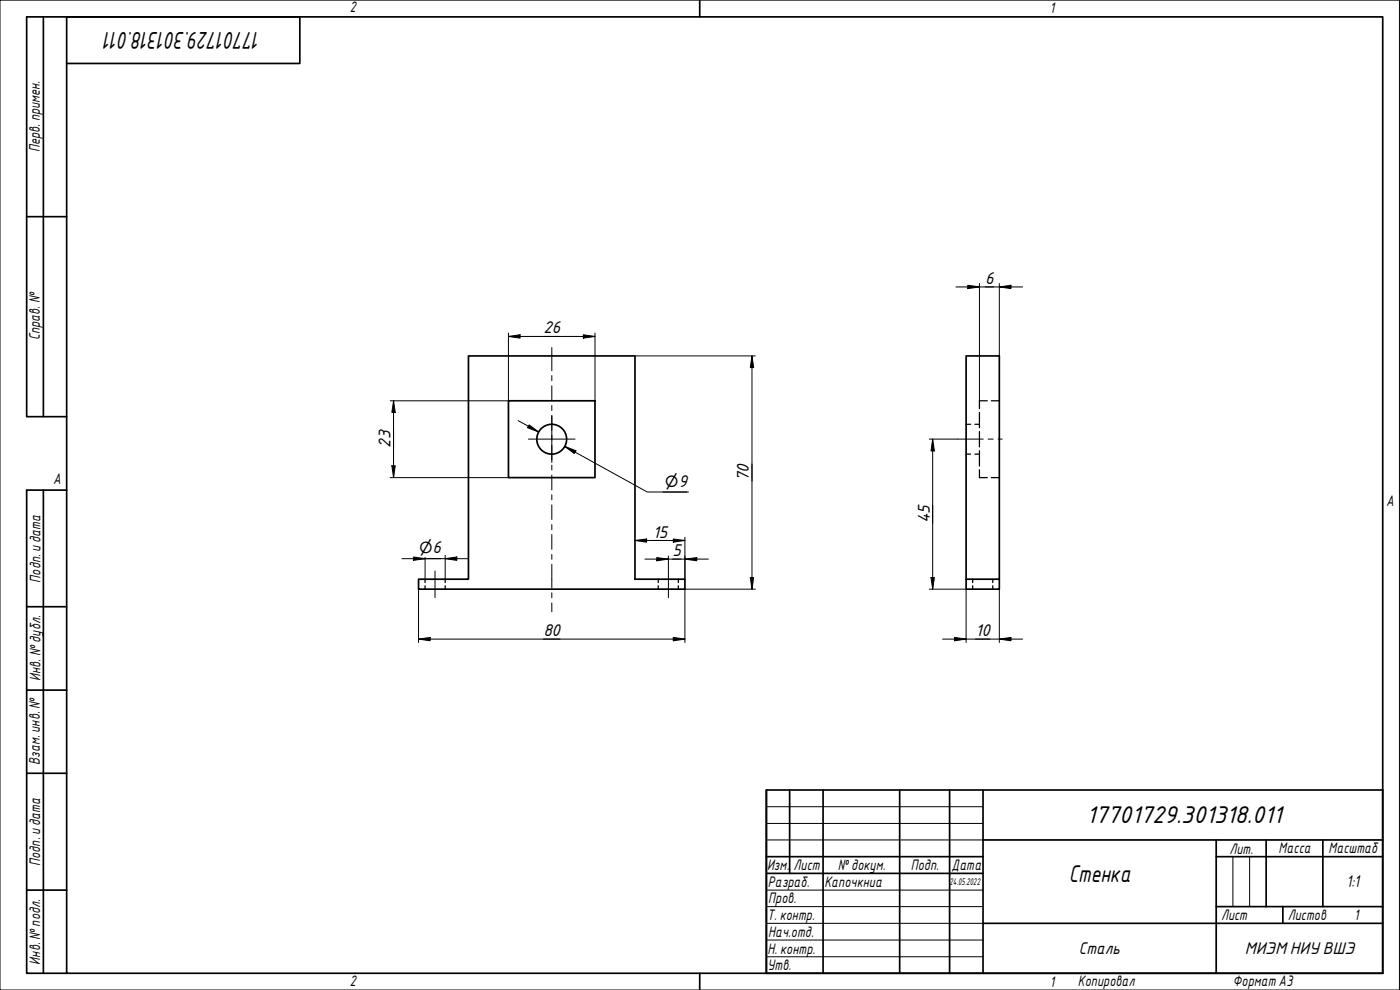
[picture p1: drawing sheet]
<svg xmlns="http://www.w3.org/2000/svg" width="420mm" height="297mm" viewBox="0 0 420 297" stroke-linecap="round" stroke-linejoin="round" font-family="sans-serif">
<g fill="none" stroke="#000" stroke-width=".51">
<path d="M140.6 106.8h50v67h14.9v3h-79.9v-3h15zM152.6 120.3h26v23h-26zM289.9 173.8v-67h10v70h-10v-3h10"/>
<circle cx="165.6" cy="131.8" r="4.5"/>
</g>
<g fill="none" stroke="#000" stroke-width=".38">
<path d="M289.9 127.3h1.4M289.9 136.3h1.4M292.6 127.3h1.3M292.6 136.3h1.3M293.9 123.7v4.6M293.9 129.5v4.6M293.9 135.2v4.6M296.3 120.3h-2.4v2.3M297.5 120.3h2.4M293.9 141v2.3h2.4M297.5 143.3h2.4M127.6 173.8v1"/>
<path d="M127.6 175.8v1M133.6 173.8v1M133.6 175.8v1M197.5 173.8v1M197.5 175.8v1M203.6 173.8v1M203.6 175.8v1M291.9 173.8v1M291.9 175.8v1M297.9 173.8v1M297.9 175.8v1"/>
</g>
<path d="M20 5.1h395v286.9h-395zM210 0v5.1M210 292v5" fill="none" stroke="#000" stroke-width=".51"/>
<path d="M0 0h420v297h-420z" fill="none" stroke="#000" stroke-width=".3"/>
<g fill="none" stroke="#000" stroke-width=".51">
<path d="M230 237h185v55h-185zM237 237v25.1M247 237v55M270 237v55M285 237v55M295 237v55M230 257h65M295 252h120M365 257h50M365 252v40M380 252v20M397 252v20"/>
<path d="M230 262.1h65M295 277h120M365 272h50M385 272v5"/>
</g>
<path d="M230 242h65M230 247.1h65M230 252h65M370 257v15M375 257v15M230 267.1h65M230 272h65M230 277h65M230 282.1h65M230 287.1h65" fill="none" stroke="#000" stroke-width=".3"/>
<path d="M13 5.1v119.9M20 19h70v-13.9h-82v119.9h12M8 65h12M13 147.1v144.9M20 147.1h-12v144.9h12M8 182h12M8 207.1h12M8 232h12M8 267.1h12" fill="none" stroke="#000" stroke-width=".51"/>
<g fill="none" stroke="#000" stroke-width=".3">
<path d="M165.6 104.3v6.9M165.6 112.7v1.5M165.6 115.7v4.4M165.6 121.7v1.5M165.6 124.6v4.5M165.6 130.6v1.5M165.6 133.6v4.4M165.6 139.6v1.4M287.4 131.7h7.7M296.5 131.7h1.6M299.5 131.7h1.3M165.6 142.5v4.5"/>
<path d="M165.6 148.4v1.6M165.6 151.5v4.4M165.6 157.4v1.5M130.6 171.3v8M165.6 160.4v4.4M165.6 166.4v1.4M165.6 169.3v7.1M165.6 177.8v1.6M200.6 171.3v8M165.6 180.9v2.7"/>
</g>
<g fill="none" stroke="#000" stroke-width=".3">
<path d="M152.6 99.9v20.4h-35.5M178.6 99.9v20.4M286.9 86.1h20M290.4 85.6l3.5 .5-3.5 .5zM293.9 85.1v35.2M299.9 86.1l3.5-.5v1zM299.9 85.1v21.7M152.6 101l3.5-.6v1.1zM152.6 101h26M175.1 100.4l3.5 .6-3.5 .5zM190.6 106.8h36.1M225.7 106.8l.5 3.5h-1z"/>
<path d="M225.7 106.8v70M117.6 139.7h1l-.5 3.6zM118.1 120.3l.5 3.4h-1zM118.1 120.3v23M155.5 126.2l6.1 3.4M158.8 127.5l2.8 2.1-3.3-1.3zM169.5 134l3.3 1.2-.5 .9zM172.6 135.6l-3.1-1.6 24.7 13.6h12.4M278.9 131.7h8.5M279.9 131.7l.5 3.6h-1zM279.9 131.7v45.1M117.1 143.3h35.5"/>
<path d="M198.9 147.6h7.2M120.6 167.6h20M124.1 167.1l3.5 .5-3.5 .5zM125.6 176.8v16M127.6 167.2v6.6M133.6 167.6l3.5-.5v1zM133.6 166.6v7.2M190.6 162.2l3.5-.5v1zM190.6 162.2h14.9M193.5 167.8h19.1M197.1 167.3l3.5 .5-3.5 .5zM200.6 166.8v4.5"/>
<path d="M202.1 161.7l3.4 .5-3.4 .5zM205.5 167.8l3.6-.5v1zM205.5 161.2v12.6M225.2 173.3h1l-.5 3.5zM226.7 176.8h-21.2v16M278.9 176.8h11v16M279.4 173.3h1l-.5 3.5zM299.9 176.8v16M125.6 191.8l3.5-.6v1.1zM125.6 191.8h79.9M202.1 191.2l3.4 .6-3.4 .5zM282.9 191.8h24"/>
<path d="M286.4 191.2l3.5 .6-3.5 .5zM299.9 191.8l3.5-.6v1.1z"/>
</g>
<g fill="#000">
<path d="M290.4 85.6l3.5 .5-3.5 .5z" fill-rule="evenodd"/>
<path d="M299.9 86.1l3.5-.5v1z" fill-rule="evenodd"/>
<path d="M152.6 101l3.5-.6v1.1z" fill-rule="evenodd"/>
<path d="M175.1 100.4l3.5 .6-3.5 .5z" fill-rule="evenodd"/>
<path d="M225.7 106.8l.5 3.5h-1z" fill-rule="evenodd"/>
<path d="M117.6 139.7h1l-.5 3.6z" fill-rule="evenodd"/>
<path d="M118.1 120.3l.5 3.4h-1z" fill-rule="evenodd"/>
<path d="M158.8 127.5l2.8 2.1-3.3-1.3z" fill-rule="evenodd"/>
<path d="M169.5 134l3.3 1.2-.5 .9z" fill-rule="evenodd"/>
<path d="M279.9 131.7l.5 3.6h-1z" fill-rule="evenodd"/>
<path d="M124.1 167.1l3.5 .5-3.5 .5z" fill-rule="evenodd"/>
<path d="M133.6 167.6l3.5-.5v1z" fill-rule="evenodd"/>
<path d="M190.6 162.2l3.5-.5v1z" fill-rule="evenodd"/>
<path d="M197.1 167.3l3.5 .5-3.5 .5z" fill-rule="evenodd"/>
<path d="M202.1 161.7l3.4 .5-3.4 .5z" fill-rule="evenodd"/>
<path d="M205.5 167.8l3.6-.5v1z" fill-rule="evenodd"/>
<path d="M225.2 173.3h1l-.5 3.5z" fill-rule="evenodd"/>
<path d="M279.4 173.3h1l-.5 3.5z" fill-rule="evenodd"/>
<path d="M125.6 191.8l3.5-.6v1.1z" fill-rule="evenodd"/>
<path d="M202.1 191.2l3.4 .6-3.4 .5z" fill-rule="evenodd"/>
<path d="M286.4 191.2l3.5 .6-3.5 .5z" fill-rule="evenodd"/>
<path d="M299.9 191.8l3.5-.6v1.1z" fill-rule="evenodd"/>
</g>
<path d="M158.6 131.7h14M165.6 124.8v14" fill="none" stroke="#000" stroke-width=".3"/>
<g font-size="7">
<text x="78.3" y="9.5" transform="rotate(180 78.3 9.5)">17701729.301318.011</text>
<text x="326.1" y="246.9">17701729.301318.011</text>
<text x="320.7" y="264.6">Стенка</text>
</g>
<g font-size="4.9">
<text x="295.7" y="85.2">6</text>
<text x="163.1" y="100.1">26</text>
<text x="117.2" y="134.3" transform="rotate(-90 117.2 134.3)">23</text>
<text x="198.9" y="146">⌀9</text>
<text x="224.7" y="144.3" transform="rotate(-90 224.7 144.3)">70</text>
<text x="195.9" y="161.3">15</text>
<text x="279" y="157" transform="rotate(-90 279 157)">45</text>
<text x="201.8" y="166.9">5</text>
<text x="163.1" y="190.9">80</text>
<text x="292.7" y="190.9">10</text>
<text x="404.1" y="266.2">1:1</text>
<text x="323.8" y="286.2">Сталь</text>
<text x="373.6" y="286.2">МИЭМНИУВШЭ</text>
</g>
<text font-size="4.6" x="125.9" y="165.8">⌀6</text>
<g font-size="4.4">
<text x="105" y="3.7">2</text>
<text x="315" y="3.8">1</text>
<text x="11.9" y="45.6" transform="rotate(-90 11.9 45.6)">Перв. примен.</text>
<text x="12" y="102.2" transform="rotate(-90 12 102.2)">Справ. №</text>
<text x="16" y="145.2">A</text>
<text x="416" y="151.7">A</text>
<text x="12.2" y="174.8" transform="rotate(-90 12.2 174.8)">Подп. идата</text>
<text x="12.2" y="204.3" transform="rotate(-90 12.2 204.3)">Инв. №дубл.</text>
<text x="12" y="229.5" transform="rotate(-90 12 229.5)">Взам. инв. №</text>
<text x="369" y="256.1">Лит.</text>
<text x="383.7" y="256.1">Масса</text>
<text x="398.7" y="256.1">Масштаб</text>
<text x="12.1" y="259.8" transform="rotate(-90 12.1 259.8)">Подп. идата</text>
<text x="230.2" y="261.1">Изм.</text>
<text x="238.2" y="261.1">Лист</text>
<text x="251.5" y="261">№докум.</text>
<text x="273.4" y="261.2">Подп.</text>
<text x="285.6" y="261.2">Дата</text>
<text x="230.4" y="266.1">Разраб.</text>
<text x="247.4" y="266.1">Капочкниа</text>
<text x="230.6" y="271.1">Пров.</text>
<text x="230.3" y="276.1">Т. контр.</text>
<text x="230.5" y="281.1">Нач.отд.</text>
<text x="366.5" y="276.1">Лист</text>
<text x="386.5" y="276.1">Листов</text>
<text x="406.4" y="276">1</text>
<text x="230.4" y="286.1">Н. контр.</text>
<text x="12.1" y="289.4" transform="rotate(-90 12.1 289.4)">Инв. №подл.</text>
<text x="230.3" y="291.1">Утв.</text>
<text x="105" y="295.9">2</text>
<text x="315" y="296.1">1</text>
<text x="323.5" y="295.8">Копировал</text>
<text x="370" y="295.8">Формат А3</text>
</g>
<text font-size="2.8" x="285" y="265.5">24.05.2022</text>
</svg>
